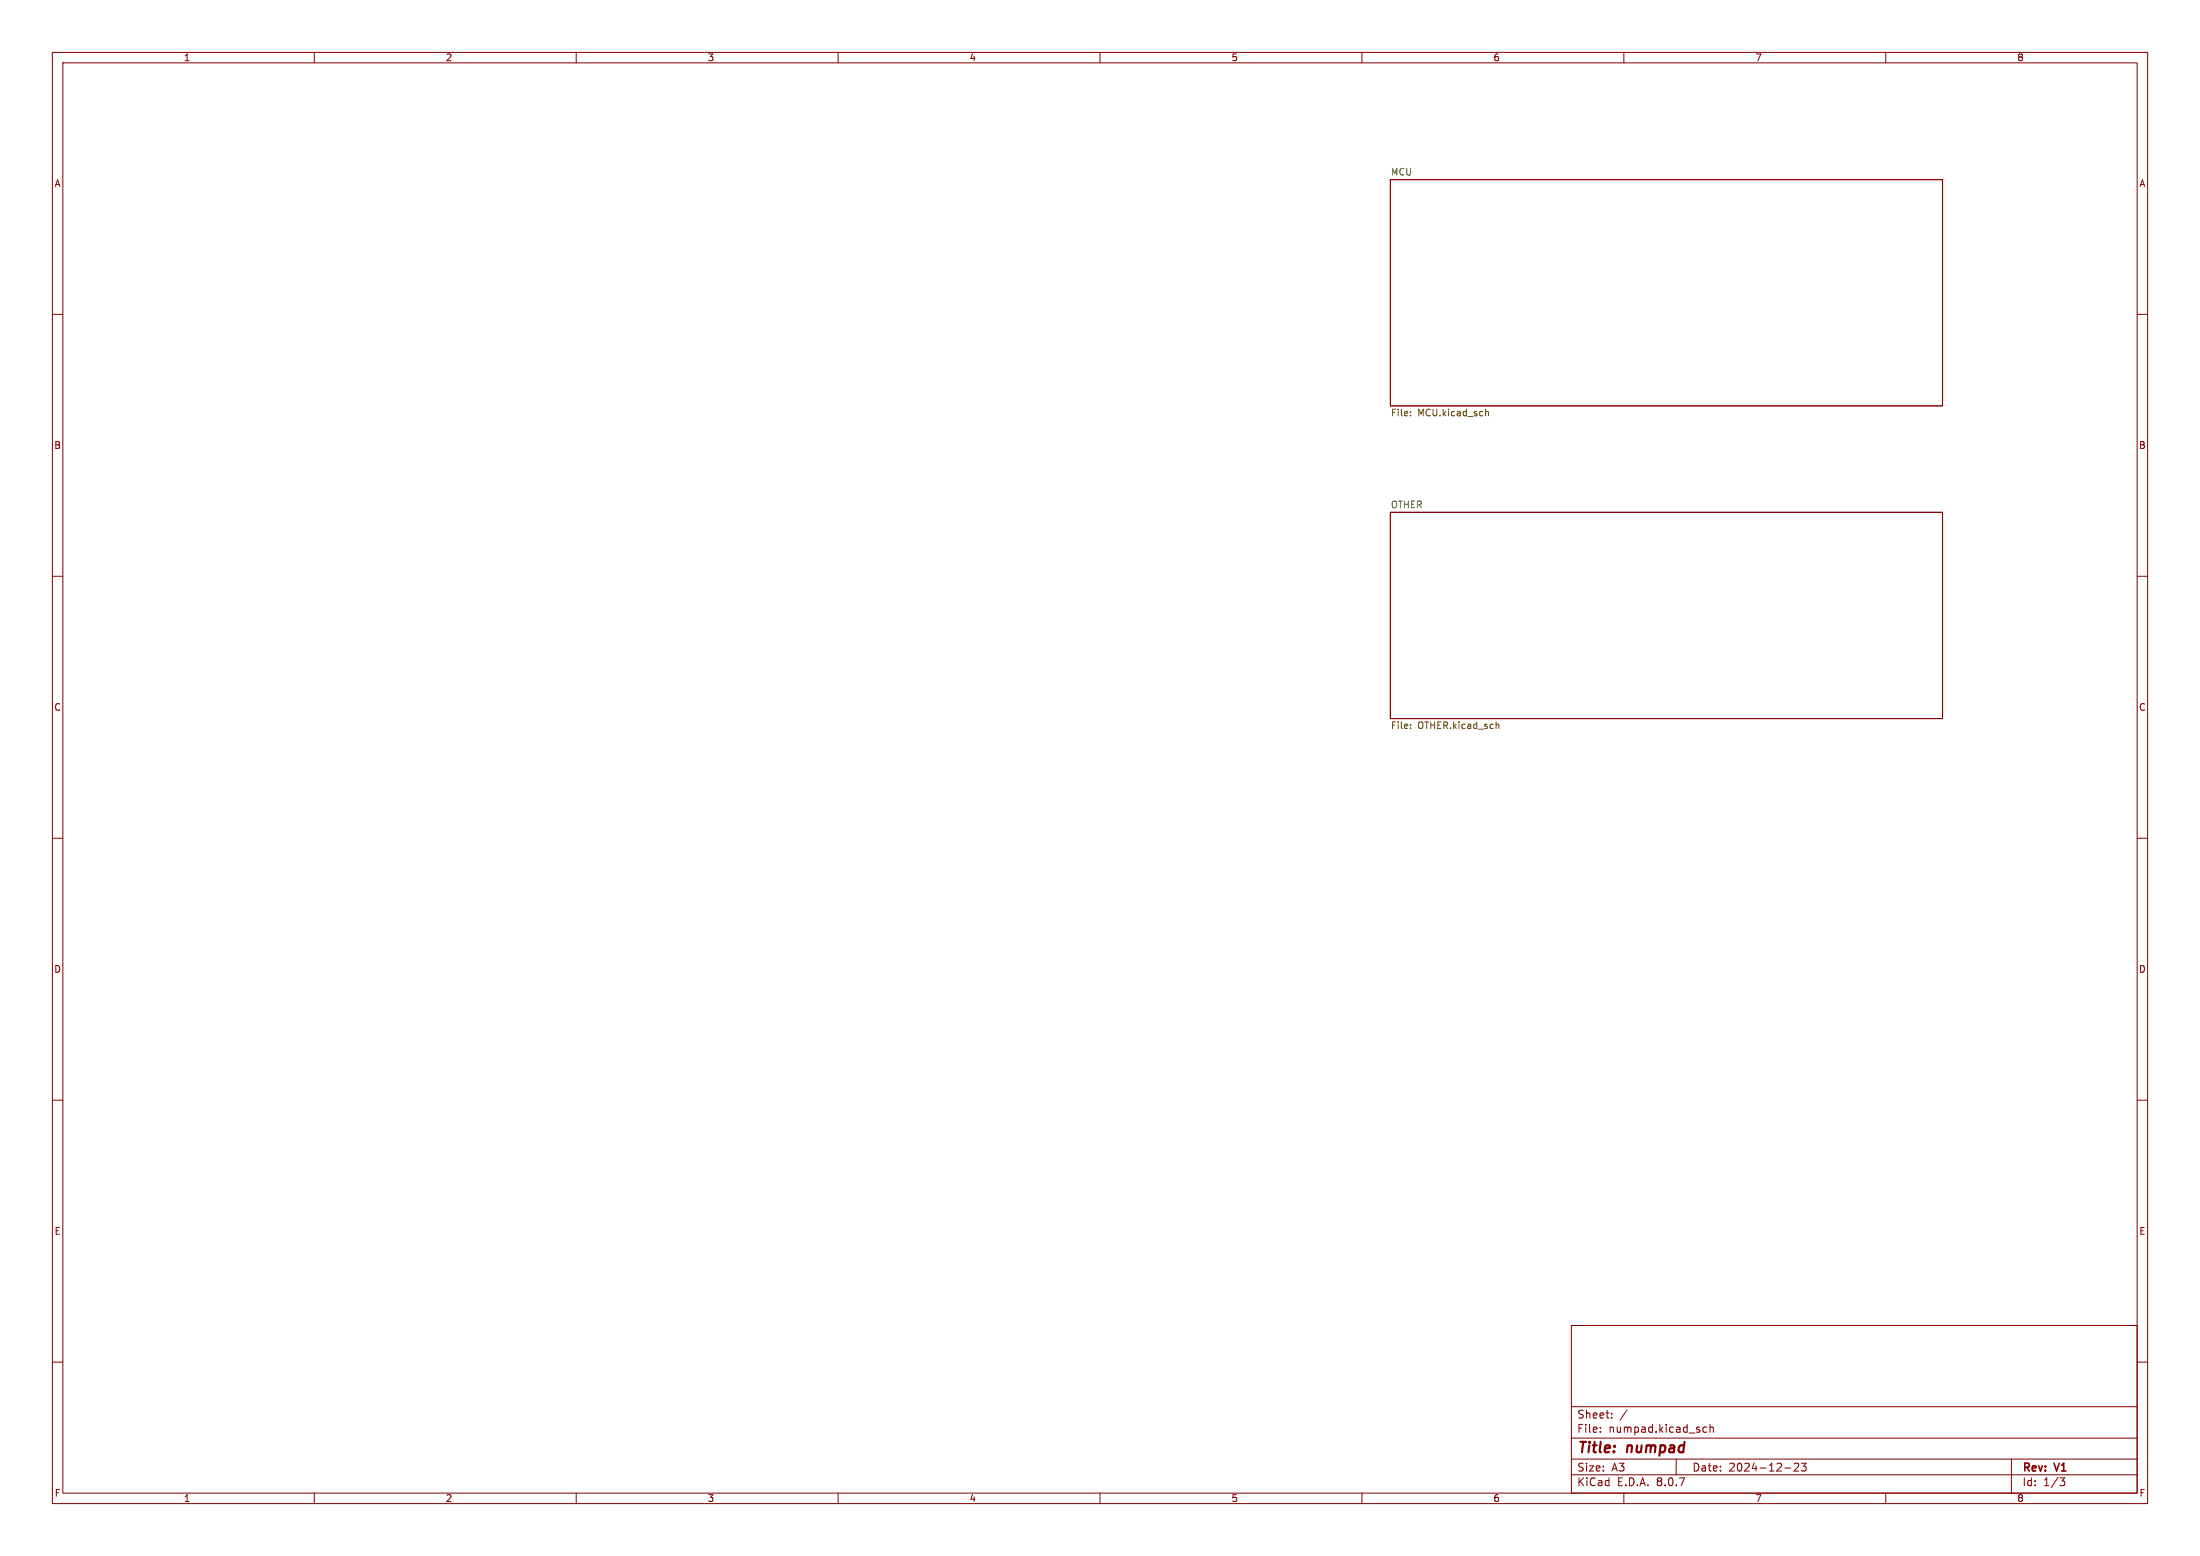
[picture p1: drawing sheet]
<svg xmlns="http://www.w3.org/2000/svg" width="420mm" height="297mm" viewBox="0 0 420 297" stroke-linecap="round" stroke-linejoin="round" font-family="sans-serif">
<g fill="none" stroke="#840000" stroke-width=".19">
<path d="M10 10h400v277h-400zM12 12h396v273h-396zM60 10v2M110 10v2M160 10v2M210 10v2M260 10v2M310 10v2M360 10v2M265.4 34.3h105.4v43.2h-105.4zM10 60h2M408 60h2"/>
<path d="M265.4 97.8h105.4v39.4h-105.4zM10 110h2M408 110h2M10 160h2M408 160h2M10 210h2M408 210h2M300 253h108v32h-108zM10 260h2M300 278.5h108M300 274.5h108M300 268.5h108"/>
<path d="M305.5 273.2v.2M305.5 272.5v.1M307.7 270.5v.2M307.7 269.8v.1M310.6 269.1l-1.3 1.9M320 278.5v3M325.8 272.5l-.4-.1-.3 .3 .1 .6h.6M326.4 272.5l.3-.1 .3 .1 .1 .9M326.4 271.9v1.5M342.5 279.4l.6-.1 .2 .1 .1 .3-1 1.1h1M343.9 279.3h.9l-.5 .6 .4 .1v.6l-.2 .2-.6-.2M384 278.5v6.5"/>
<path d="M408 260h2M60 285v2M110 285v2M160 285v2M210 285v2M260 285v2M300 281.5h108M310 285v2M340.7 280.2h1.2M360 285v2M393.2 282.1h1l-.5 .6 .4 .1 .1 .5-.3 .3h-.5"/>
</g>
<path d="M269.3 78.6v.1M269.3 79.3v.1M283.6 78.1v1.3M283.6 78.7l.2-.2 .3 .1 .1 .8M269.3 138.9v.2M269.3 138.3v.1M285.7 138.3h.4l.1 .8" fill="none" stroke="#725600" stroke-width=".19"/>
<g font-size="2.8" fill="#840000">
<text x="301" y="277.9">Title:</text>
<text x="310.6" y="277.9">numpad</text>
</g>
<g font-size="2.1" fill="#840000">
<text x="301" y="273.7">File:</text>
<text x="301" y="271">Sheet:</text>
<text x="307.1" y="273.7">numpad.kicad_sch</text>
<text x="301" y="281.1">Size:</text>
<text x="307.6" y="281.1">A3</text>
<text x="323" y="281.1">Date:</text>
<text x="330" y="281.1">2024-12-23</text>
<text x="386" y="281.3">Rev:</text>
<text x="392.4" y="281.3">V1</text>
<text x="301" y="283.9">KiCad</text>
<text x="308.7" y="283.9">E.D.A.</text>
<text x="316.3" y="283.9">8.0.7</text>
<text x="386" y="283.9">Id:</text>
<text x="390.1" y="283.9">1/3</text>
</g>
<g font-size="1.8" fill="#840000">
<text x="35" y="11.9">1</text>
<text x="85" y="11.9">2</text>
<text x="135" y="11.9">3</text>
<text x="185" y="11.9">4</text>
<text x="235" y="11.9">5</text>
<text x="285" y="11.9">6</text>
<text x="335" y="11.9">7</text>
<text x="385" y="11.9">8</text>
<text x="10.3" y="35.9">A</text>
<text x="408.3" y="35.9">A</text>
<text x="10.3" y="85.9">B</text>
<text x="408.2" y="85.9">B</text>
<text x="10.3" y="135.9">C</text>
<text x="408.2" y="135.9">C</text>
<text x="10.3" y="185.9">D</text>
<text x="408.2" y="185.9">D</text>
<text x="10.3" y="235.9">E</text>
<text x="408.3" y="235.9">E</text>
<text x="10.3" y="285.9">F</text>
<text x="35" y="286.9">1</text>
<text x="85" y="286.9">2</text>
<text x="135" y="286.9">3</text>
<text x="185" y="286.9">4</text>
<text x="235" y="286.9">5</text>
<text x="285" y="286.9">6</text>
<text x="335" y="286.9">7</text>
<text x="385" y="286.9">8</text>
<text x="408.3" y="285.9">F</text>
</g>
<g font-size="1.8" fill="#006464">
<text x="265.4" y="33.6">MCU</text>
<text x="265.4" y="97.1">OTHER</text>
</g>
<g font-size="1.8" fill="#725600">
<text x="265.4" y="79.8">File:</text>
<text x="270.7" y="79.8">MCU.kicad_sch</text>
<text x="265.4" y="139.5">File:</text>
<text x="270.7" y="139.5">OTHER.kicad_sch</text>
</g>
</svg>
